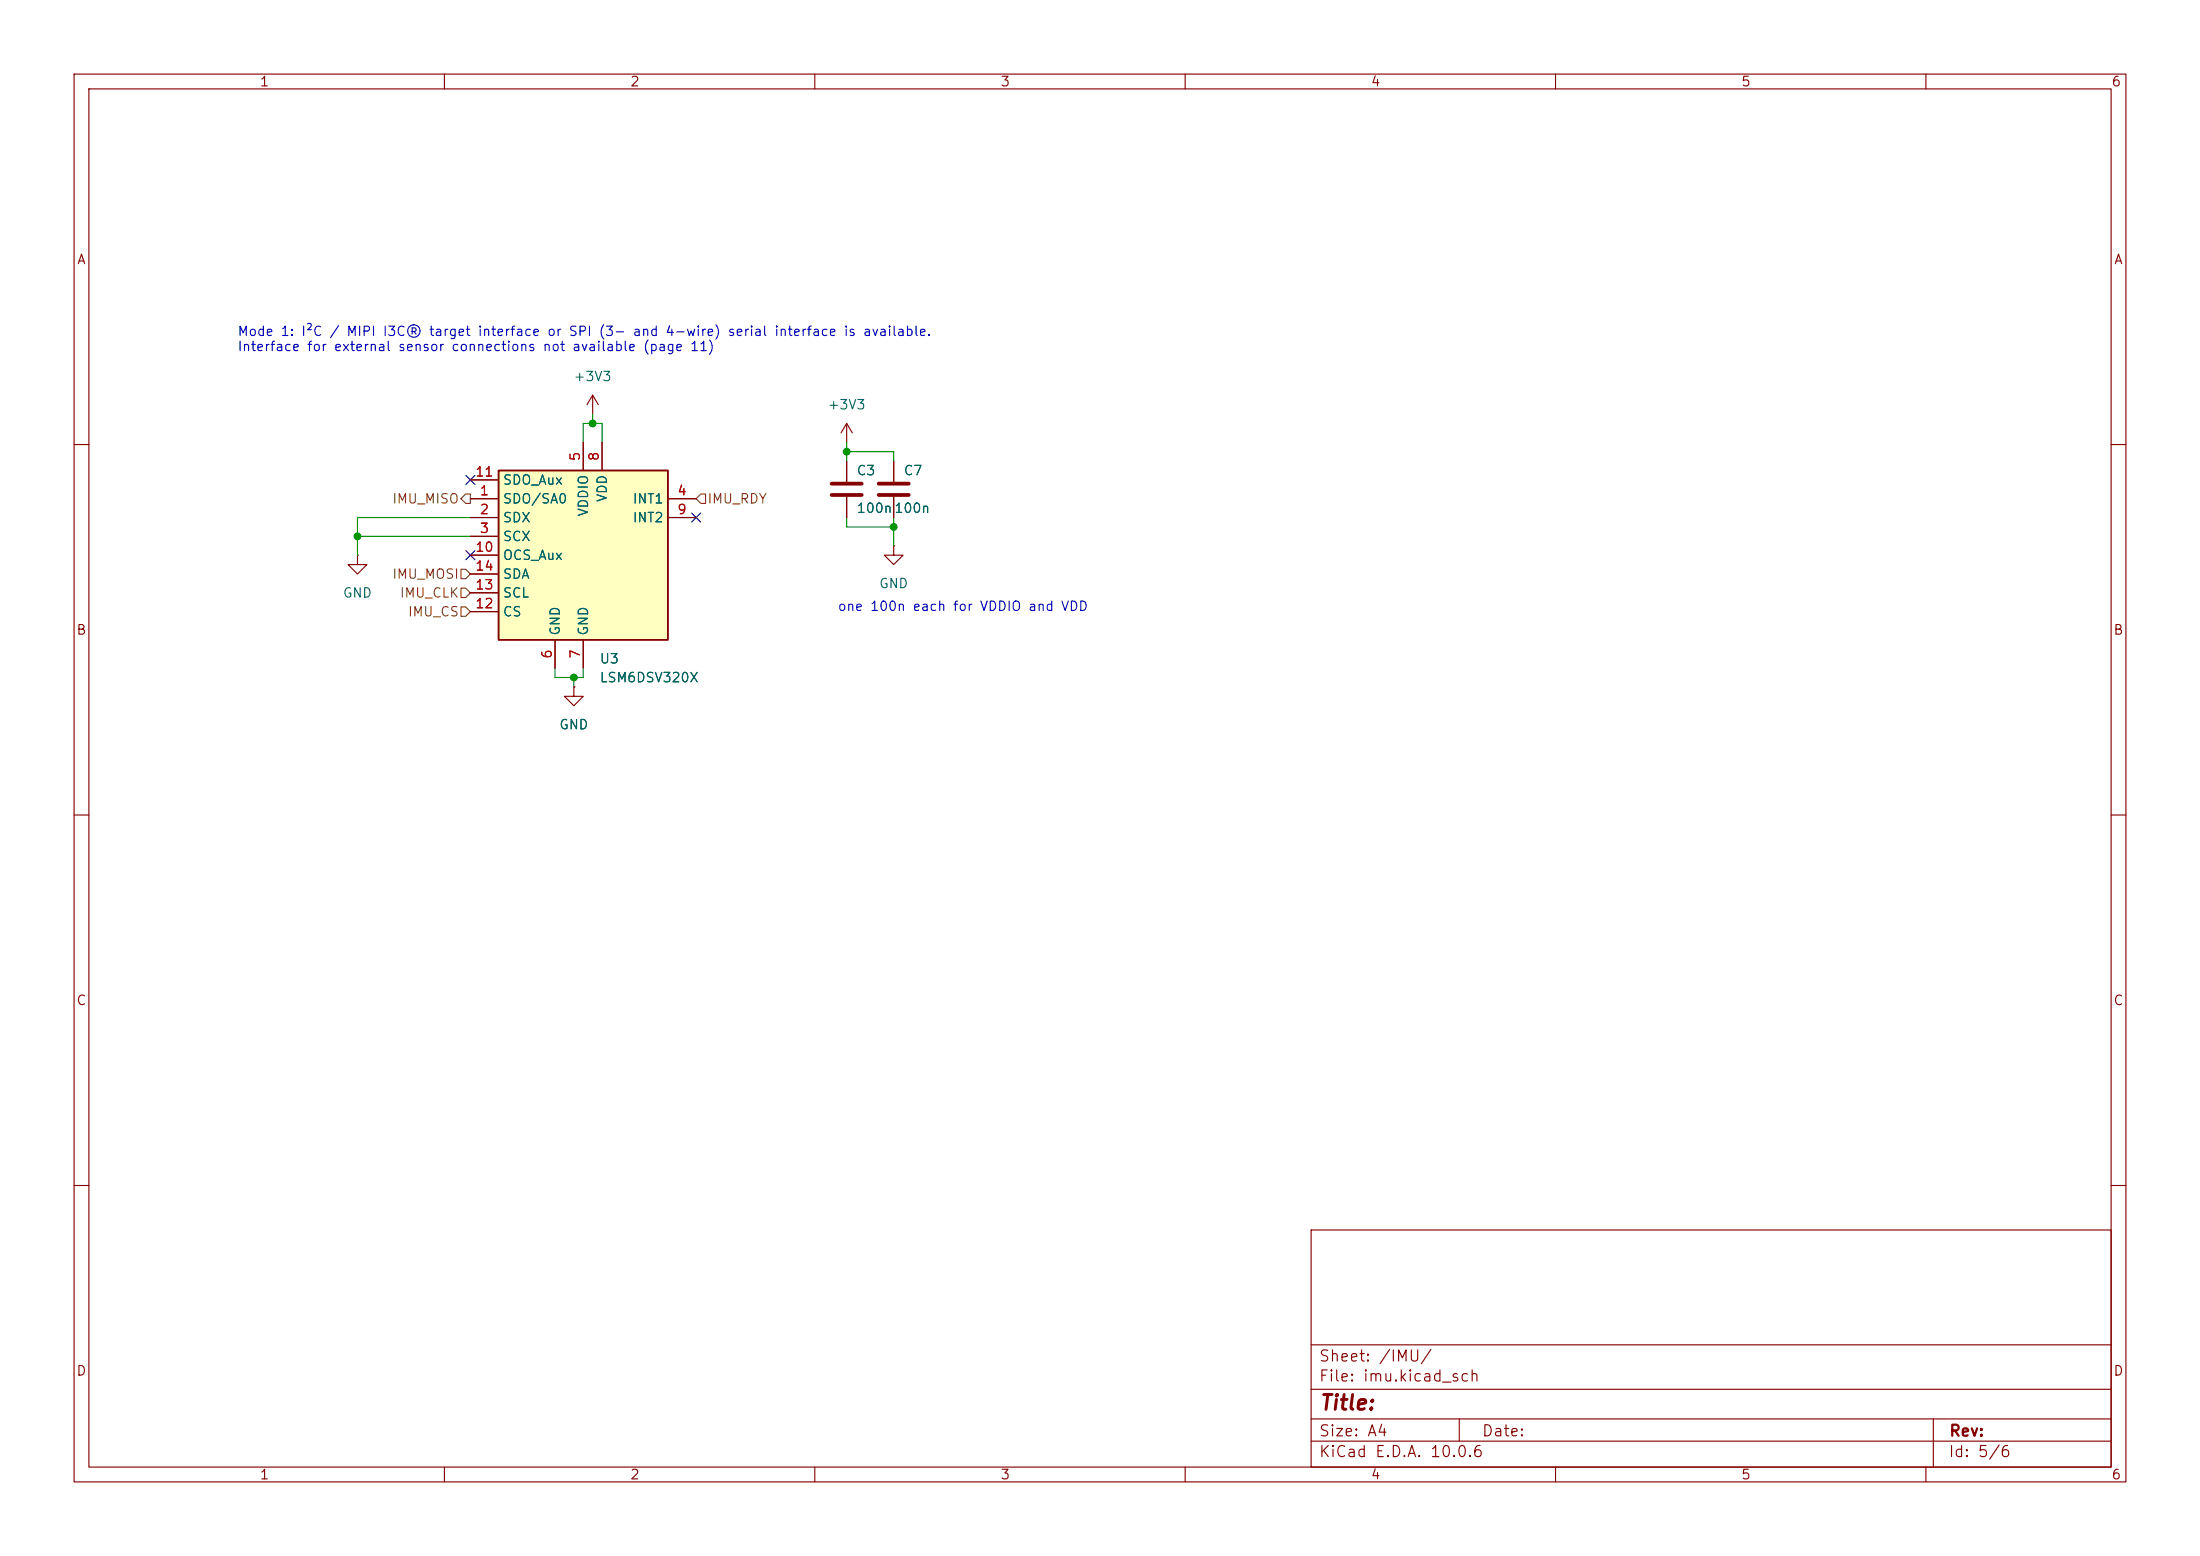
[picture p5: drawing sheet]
<svg xmlns="http://www.w3.org/2000/svg" width="297mm" height="210mm" viewBox="0 0 297 210" stroke-linecap="round" stroke-linejoin="round" font-family="sans-serif">
<g fill="none" stroke="#840000" stroke-width=".15">
<path d="M10 10h277v190h-277zM12 12h273v186h-273zM60 10v2M110 10v2M160 10v2M210 10v2M260 10v2M10 60h2M120.6 73.7v1.2h1.3l-1.3 1.3-1.2-1.3h1.2M120.6 73.7h.1M285 60h2M10 110h2"/>
<path d="M285 110h2M10 160h2M177 166h108v32h-108zM285 160h2M60 198v2M110 198v2M160 198v2M177 194.5h108M177 191.5h108M177 187.5h108M177 181.5h108M197 191.5v3"/>
<path d="M210 198v2M260 198v2M261 191.5v6.5"/>
</g>
<path d="M67.3 63.5h22.9v22.9h-22.9z" fill="#ffffc2"/>
<path d="M67.3 63.5h22.9v22.9h-22.9z" fill="none" stroke="#840000" stroke-width=".25"/>
<g fill="none" stroke="#840000" stroke-width=".15">
<path d="M78.7 59.7v3.8M80 53.3l-.8 1.3M80 53.3l.8 1.3M80 53.3v2.6M81.3 59.7v3.8M114.3 57.2v2.5M114.3 57.2l-.8 1.2M114.3 57.2l.8 1.2M48.3 74.9v1.3h1.2l-1.2 1.3-1.3-1.3h1.3M48.3 74.9h.1M63.5 67.3h3.8M63.5 69.9h3.8"/>
<path d="M63.5 72.4h3.8M63.5 74.9h3.8M63.5 64.8h3.8M63.5 77.5h3.8M90.2 67.3h3.8M90.2 69.9h3.8M114.3 62.2v2.8M114.3 67.1v2.8M120.6 62.2v2.8M120.6 67.1v2.8M63.5 82.6h3.8M63.5 80h3.8"/>
<path d="M74.9 86.4v3.8M77.5 92.7v1.3h1.2l-1.2 1.3-1.3-1.3h1.3M77.5 92.7h.1M78.7 86.4v3.8"/>
</g>
<path d="M112.3 65.3h4M112.3 66.8h4M118.6 65.3h4.1M118.6 66.8h4.1" fill="none" stroke="#840000" stroke-width=".51"/>
<path d="M62.2 79.4h.7l.6 .6-.6 .6h-.7zM62.2 67.3l.7-.6h.6v1.2h-.6zM62.2 76.8h.7l.6 .7-.6 .6h-.7zM94.6 66.7h.6v1.2h-.6l-.6-.6zM62.2 81.9h.7l.6 .7-.6 .6h-.7z" fill="none" stroke="#725600" stroke-width=".15"/>
<path d="M78.7 59.7v-2.5h2.6v2.5M80 55.9v1.3M114.3 59.7v2.5M48.3 72.4h15.2M63.5 69.9h-15.2v5M114.3 61h6.3v1.2M114.3 69.9v1.2h6.3M120.6 69.9v3.8M74.9 90.2v1.2h3.8v-1.2M77.5 91.4v1.3" fill="none" stroke="#009600" stroke-width=".15"/>
<path d="M62.9 64.2l1.2 1.2M62.9 74.3l1.2 1.2M64.1 64.2l-1.2 1.2M64.1 74.3l-1.2 1.2M93.4 69.2l1.2 1.3M94.6 69.2l-1.2 1.3" fill="none" stroke="#000084" stroke-width=".15"/>
<g fill="#009600" stroke="#009600" stroke-width=".14">
<circle cx="114.3" cy="61" r=".46"/>
<circle cx="80" cy="57.2" r=".46"/>
<circle cx="48.3" cy="72.4" r=".46"/>
<circle cx="77.5" cy="91.4" r=".46"/>
<circle cx="120.6" cy="71.1" r=".46"/>
</g>
<text font-size="2" fill="#840000" x="178" y="190.8">Title:</text>
<g font-size="1.5" fill="#840000">
<text x="178" y="184.1">Sheet: /IMU/</text>
<text x="178" y="186.8">File: imu.kicad_sch</text>
<text x="178" y="197">KiCad E.D.A. 10.0.6</text>
<text x="178" y="194.2">Size: A4</text>
<text x="200" y="194.2">Date:</text>
<text x="263" y="197">Id: 5/6</text>
<text x="263" y="194.2">Rev:</text>
</g>
<g font-size="1.3" fill="#840000">
<text x="35" y="12">1</text>
<text x="85" y="12">2</text>
<text x="135" y="12">3</text>
<text x="185" y="12">4</text>
<text x="235" y="12">5</text>
<text x="285" y="12">6</text>
<text x="10.3" y="36">A</text>
<text x="285.3" y="36">A</text>
<text x="10.2" y="86">B</text>
<text x="285.2" y="86">B</text>
<text x="10.2" y="136">C</text>
<text x="285.2" y="136">C</text>
<text x="10.2" y="186">D</text>
<text x="285.2" y="186">D</text>
<text x="35" y="200">1</text>
<text x="85" y="200">2</text>
<text x="135" y="200">3</text>
<text x="185" y="200">4</text>
<text x="235" y="200">5</text>
<text x="285" y="200">6</text>
</g>
<g font-size="1.3" fill="#0000c2">
<text x="32" y="45.7">Mode 1: I²C / MIPI I3C® target interface or SPI (3- and 4-wire) serial interface is available.</text>
<text x="32" y="47.7">Interface for external sensor connections not available (page 11)</text>
<text x="113" y="82.8">one 100n each for VDDIO and VDD</text>
</g>
<g font-size="1.3" fill="#006464">
<text x="77.3" y="51.8">+3V3</text>
<text x="111.6" y="55.6">+3V3</text>
<text x="67.8" y="65.7">SDO_Aux</text>
<text x="115.6" y="64.5">C3</text>
<text x="121.9" y="64.5">C7</text>
<text x="67.8" y="68.3">SDO/SA0</text>
<text x="67.8" y="70.8">SDX</text>
<text x="79.7" y="69.8" transform="rotate(-90 79.7 69.8)">VDDIO</text>
<text x="82.2" y="67.9" transform="rotate(-90 82.2 67.9)">VDD</text>
<text x="85.3" y="68.3">INT1</text>
<text x="85.3" y="70.8">INT2</text>
<text x="115.6" y="69.5">100n100n</text>
<text x="67.8" y="73.4">SCX</text>
<text x="67.8" y="75.9">OCS_Aux</text>
<text x="46.2" y="81">GND</text>
<text x="67.8" y="83.5">CS</text>
<text x="67.8" y="81">SCL</text>
<text x="67.8" y="78.4">SDA</text>
<text x="118.6" y="79.7">GND</text>
<text x="75.9" y="85.9" transform="rotate(-90 75.9 85.9)">GND</text>
<text x="79.7" y="85.9" transform="rotate(-90 79.7 85.9)">GND</text>
<text x="80.9" y="89.9">U3</text>
<text x="80.9" y="92.4">LSM6DSV320X</text>
<text x="75.4" y="98.8">GND</text>
</g>
<g font-size="1.3" fill="#a90000">
<text x="64.1" y="64.6">11</text>
<text x="78.6" y="62.3" transform="rotate(-90 78.6 62.3)">5</text>
<text x="81.1" y="62.3" transform="rotate(-90 81.1 62.3)">8</text>
<text x="64.7" y="67.2">1</text>
<text x="64.7" y="69.7">2</text>
<text x="91.3" y="67.2">4</text>
<text x="91.3" y="69.7">9</text>
<text x="64.1" y="74.8">10</text>
<text x="64.1" y="77.3">14</text>
<text x="64.7" y="72.3">3</text>
<text x="64.1" y="82.4">12</text>
<text x="64.1" y="79.9">13</text>
<text x="74.8" y="89" transform="rotate(-90 74.8 89)">6</text>
<text x="78.6" y="89" transform="rotate(-90 78.6 89)">7</text>
</g>
<g font-size="1.3" fill="#725600">
<text x="52.9" y="68.3">IMU_MISO</text>
<text x="95.4" y="68.3">IMU_RDY</text>
<text x="52.9" y="78.4">IMU_MOSI</text>
<text x="53.9" y="81">IMU_CLK</text>
<text x="55" y="83.5">IMU_CS</text>
</g>
</svg>
